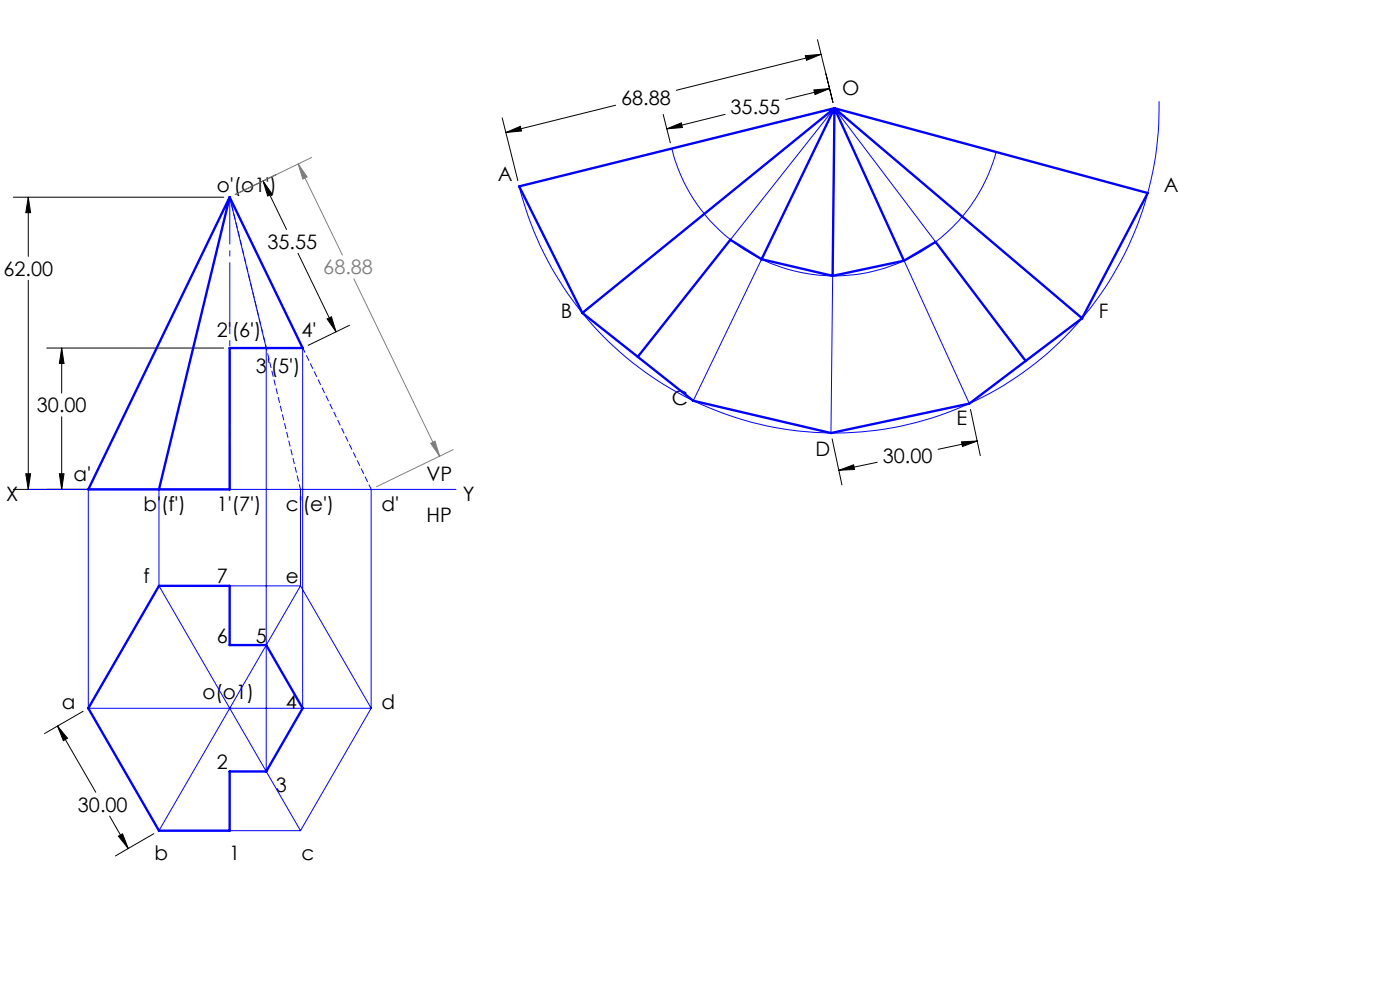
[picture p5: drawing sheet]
<svg xmlns="http://www.w3.org/2000/svg" width="297mm" height="210mm" viewBox="0 0 297 210" stroke-linecap="round" stroke-linejoin="round" font-family="sans-serif">
<g fill="none" stroke="#000" stroke-width=".21">
<path d="M170.9 11.8l3.3-.3-3.1 1.3zM172.6 19.1l3.4-.3-3.1 1.3zM173.4 8.4l3.3 13.3M174.2 11.5l-30.7 7.6M176 18.8l-9.3 2.3M55.8 38.4l5 10.3M55.8 38.4l1.9 2.8-.9 .4zM58.7 37l-8.8 4.3M106.5 25l3.4 13.3M107.3 28.1l3.1-1.3 .2 1zM130.6 22.3l-23.3 5.8M140.7 24.3l1.5 6"/>
<path d="M141.5 27.3l3-1.2 .3 .9zM153.8 24.3l-12.3 3M2.8 41.8h44.6M6 41.8l.5 3.3h-1zM6 41.8v12.6M6 59.4v44.4M63.2 53.7l8.1 16.7M9.9 73.8h37.5M13.1 73.8l.5 3.3h-1zM13.1 73.8v9.6M69.4 67.7l.9-.5 1 3.2zM74.2 69l-8.8 4.3"/>
<path d="M13.1 88.4v15.4M176.5 93.1l2.1 9.8M178 99.8l3.1-1.2 .2 1zM186.1 98.1l-8.1 1.7M204 93.7l3.3-.2-3.1 1.2zM205.9 86.8l2.1 9.9M207.3 93.5l-8.3 1.8M2.8 103.8h44.6M5.5 100.5h1l-.5 3.3zM12.6 100.5h1l-.5 3.3zM12.2 154l2.1 2.6-.9 .5zM12.2 154l8.1 14.1"/>
<path d="M17.6 150.9l-8.1 4.7M23.2 173.1l4 6.9M25.1 177.4l.9-.5 1.2 3.1zM32.6 176.8l-8.1 4.8"/>
</g>
<path d="M63.3 34.8l9.3 19.3M63.3 34.8l1.9 2.7-1 .5zM66.1 33.4l-16.2 7.9M75.1 59.2l18.2 37.6M91.4 94l.9-.4 1 3.2zM96.1 95.4l-16.2 7.8" fill="none" stroke="#808080" stroke-width=".21"/>
<g fill="none" stroke="#00f" stroke-width=".21">
<path d="M110.1 39.5l13.4 26.9M142.5 31.5a35.5 35.5 0 0 0 34.1 27 35.5 35.5 0 0 0 34.7-26.3M177 23l-66.9 16.5M177 23l66.5 17.9-13.9 26.6M177 23l-53.5 43.4M177 23l-29.9 62M177 23l-.7 68.9M177 23l28.6 62.6M177 23l52.6 44.5M177 23l-41.7 52.7M177 23l40.6 53.6M245.9 21.5a68.9 68.9 0 0 1-59.8 69.8 68.9 68.9 0 0 1-76-51.8"/>
<path d="M48.7 41.8l-30 62v46.4M48.7 41.8l-15 62v20.5M48.7 41.8l15.5 32M48.7 41.8l7.8 32v89.8M64.2 73.8h-15.5v30M64.2 73.8v76.4M123.5 66.4l23.6 18.6M229.6 67.5l-24 18.1M147.1 85l29.2 6.9M205.6 85.6l-29.3 6.3M6 103.8h90.7M63.7 103.8v20.5"/>
<path d="M78.7 103.8v46.4M33.7 124.3l-15 25.9M33.7 124.3h30M33.7 124.3l30 51.9M63.7 124.3l15 25.9M63.7 124.3l-30 51.9M18.7 150.2l15 26M18.7 150.2h60M78.7 150.2l-15 26M33.7 176.2h30"/>
</g>
<path d="M48.7 103.8v-62" fill="none" stroke="#00f" stroke-width=".21" stroke-dasharray="15.2 1.3 1.3 1.3" stroke-dashoffset="5.2" stroke-linecap="butt"/>
<path d="M48.7 41.8l15 62M64.2 73.8l14.5 30" fill="none" stroke="#00f" stroke-width=".21" stroke-dasharray="1.3 .6" stroke-dashoffset=".2" stroke-linecap="butt"/>
<g fill="none" stroke="#00f" stroke-width=".5">
<path d="M177 23l-66.9 16.5 13.4 26.9M177 23l66.5 17.9-13.9 26.6M177 23l52.6 44.5M177 23l-53.5 43.4M177 23l-15.4 32M177 23l-.4 35.5M177 23l14.8 32.3M48.7 41.8l15.5 32h-15.5v30h-30zM48.7 41.8l-15 62M161.6 55l-6.7-4.1-19.6 24.8M161.6 55l15 3.5M191.8 55.3l-15.2 3.2"/>
<path d="M191.8 55.3l6.7-4 19.1 25.3M123.5 66.4l23.6 18.6 29.2 6.9 29.3-6.3 24-18.1M33.7 124.3h15v12.5h7.8l7.7 13.4-7.7 13.4h-7.8v12.6h-15l-15-26z"/>
</g>
<path d="M12.2 154l2.1 2.6-.9 .5zM25.1 177.4l.9-.5 1.2 3.1zM5.5 100.5h1l-.5 3.3zM6 41.8l.5 3.3h-1zM12.6 100.5h1l-.5 3.3zM13.1 73.8l.5 3.3h-1zM170.9 11.8l3.3-.3-3.1 1.3zM107.3 28.1l3.1-1.3 .2 1zM55.8 38.4l1.9 2.8-.9 .4zM69.4 67.7l.9-.5 1 3.2zM172.6 19.1l3.4-.3-3.1 1.3zM141.5 27.3l3-1.2 .3 .9zM178 99.8l3.1-1.2 .2 1zM204 93.7l3.3-.2-3.1 1.2z" fill="#000"/>
<path d="M63.3 34.8l1.9 2.7-1 .5zM91.4 94l.9-.4 1 3.2z" fill="#808080"/>
<g font-size="4.2">
<text x="131.8" y="22.3">68.88</text>
<text x="178.6" y="20.2">O</text>
<text x="155" y="24.3">35.55</text>
<text x="46" y="40.7">o'(o1')</text>
<text x="105.6" y="38.4">A</text>
<text x="246.9" y="40.7">A</text>
<text x="56.7" y="52.8">35.55</text>
<text x=".7" y="58.5">62.00</text>
<text x="46" y="71.4">2'(6')</text>
<text x="63.9" y="71.4">4'</text>
<text x="119" y="67.5">B</text>
<text x="233.1" y="67.5">F</text>
<text x="54.3" y="79.2">3'(5')</text>
<text x="7.8" y="87.5">30.00</text>
<text x="142.5" y="85.9">C</text>
<text x="202.9" y="90.1">E</text>
<text x="173" y="96.7">D</text>
<text x="187.3" y="98.3">30.00</text>
<text x="1.3" y="106.3">X</text>
<text x="15.6" y="102.1">a'</text>
<text x="90.5" y="102.1">VP</text>
<text x="98.2" y="106.3">Y</text>
<text x="30.4" y="108.5">b'(f')</text>
<text x="46" y="108.5">1'(7')</text>
<text x="60.6" y="108.5">c'(e')</text>
<text x="80.9" y="108.5">d'</text>
<text x="90.5" y="110.8">HP</text>
<text x="30.4" y="123.6">f</text>
<text x="46" y="123.6">7</text>
<text x="60.6" y="123.6">e</text>
<text x="46" y="136.3">6</text>
<text x="54.3" y="136.3">5</text>
<text x="42.9" y="148.3">o(o1)</text>
<text x="13.1" y="150.5">a</text>
<text x="60.6" y="150.5">4</text>
<text x="80.9" y="150.5">d</text>
<text x="46" y="163.2">2</text>
<text x="58.5" y="167.9">3</text>
<text x="16.5" y="172.2">30.00</text>
<text x="32.8" y="182.3">b</text>
<text x="48.6" y="182.3">1</text>
<text x="63.9" y="182.3">c</text>
</g>
<text font-size="4.2" fill="#808080" x="68.6" y="58.2">68.88</text>
</svg>
